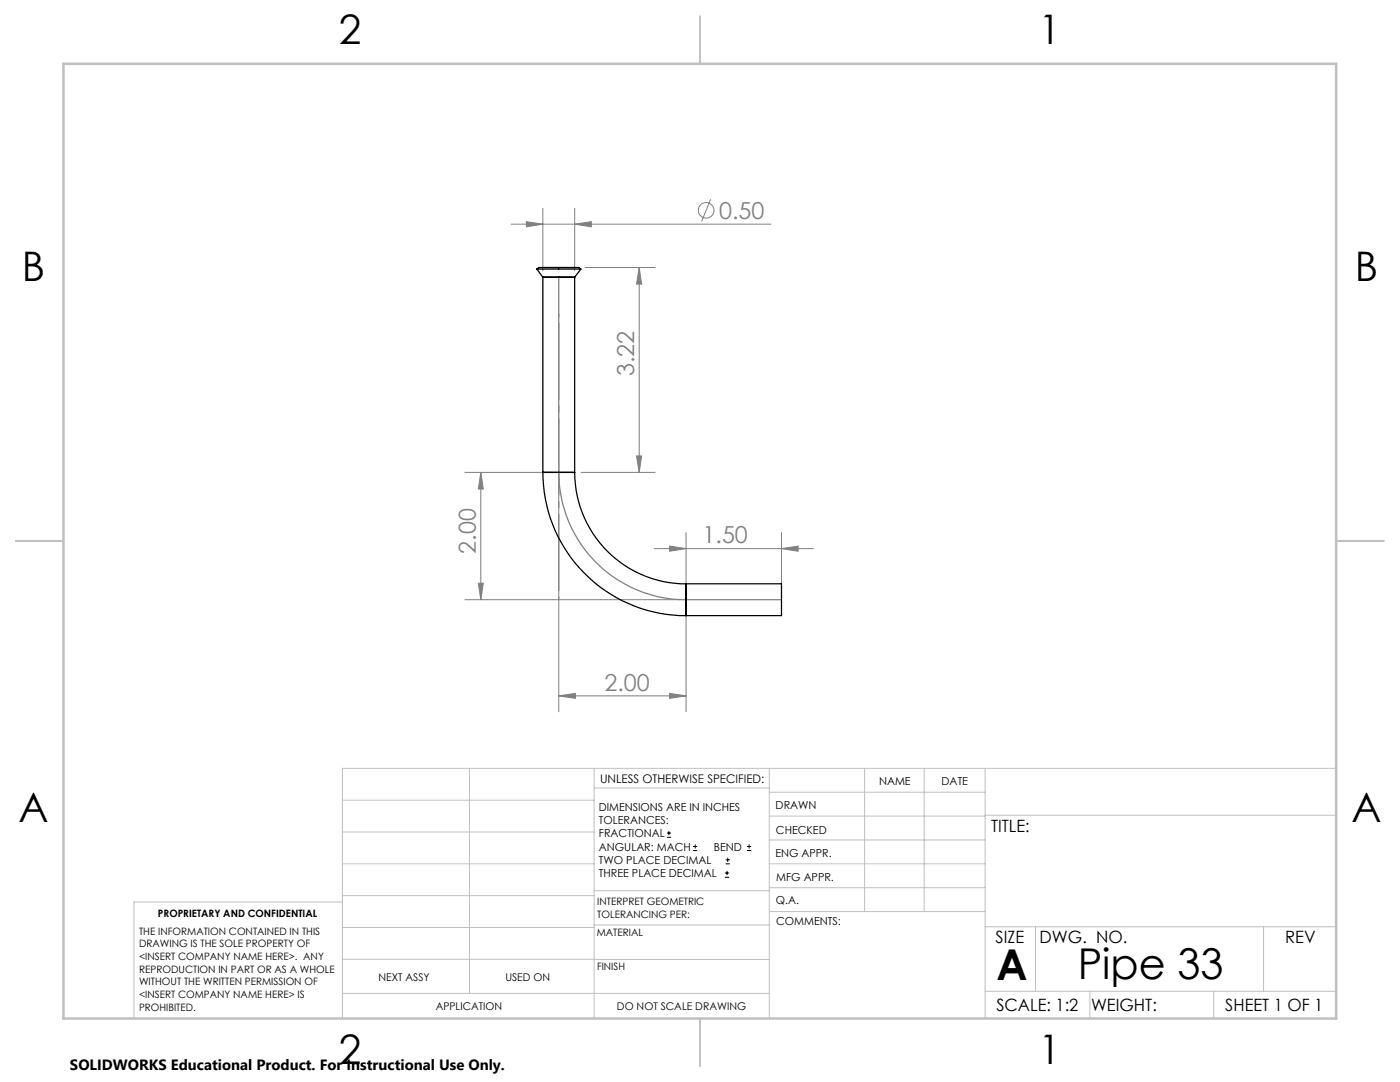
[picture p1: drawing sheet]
<svg xmlns="http://www.w3.org/2000/svg" width="279mm" height="216mm" viewBox="0 0 279 216" stroke-linecap="round" stroke-linejoin="round" font-family="sans-serif">
<g fill="none" stroke="#808080" stroke-width=".2">
<path d="M141.8 39.8l-1.8 4.4M102 44.7h51.8M105.1 44.2l3.2 .5-3.2 .6zM108.3 41.6v12.4M114.7 44.7l3.3-.5v1.1zM114.7 41.6v12.4M116.8 53.4h13.9M127.6 53.4l.5 3.3h-1.1zM127.6 53.4v40.9M92.8 94.3h17.4M96 94.3l.4 3.3h-.9zM96 94.3v25.4"/>
<path d="M111.5 95.5v46.5M116 94.3h14.7M127 91h1.1l-.5 3.3zM92.8 119.7h42.8M95.5 116.4h.9l-.4 3.3zM130.6 109.5h31.7M133.6 109l3.3 .5-3.3 .5zM136.9 106.3v12.1M156 109.5l3.3-.5v1zM156 106.3v12.1M111.5 138.9l3.3-.5v.9zM111.5 138.9h25.4"/>
<path d="M133.6 138.4l3.3 .5-3.3 .4zM136.9 120.9v21.1"/>
<circle cx="140.9" cy="42" r="1.55"/>
</g>
<g fill="none" stroke="#000" stroke-width=".2">
<path d="M133.1 167.1h.8M133.1 166.2h.8M133.5 165.8v.9M138.3 169.7h.8M138.3 168.9h.8M138.7 168.5v.8M144.7 175h.8M144.7 174.2h.8M144.8 172.4h.9M144.8 171.6h.9M145.1 173.8v.8M145.2 171.1v.9"/>
<path d="M149.1 169.7h.8M149.1 168.9h.8M149.5 168.5v.8"/>
</g>
<path d="M111.5 55.3v39a25.4 25.4 0 0 0 25.4 25.4h19.1" fill="none" stroke="#808080" stroke-width=".25"/>
<g fill="none" stroke="#c0c0c0" stroke-width=".2">
<path d="M68.3 159.7h50.3M93.7 153.3v44.9M118.6 153.3v49.9M118.6 157.2h34.9M153.5 153.3v49.9M153.5 158.1h43.1M172.5 153.3v28.6M184.4 153.3v28.6M196.6 153.3v49.9M266.7 153.3h-198.4v49.9M68.3 178.7h50.3M68.3 172.4h50.3"/>
<path d="M68.3 166h50.3M68.3 180h-41.6v23.2M118.6 177.7h35M153.5 167.6h43.1M153.5 162.8h43.1M153.5 172.4h43.1M153.5 177.1h43.1M196.6 162.7h70.1M68.3 198.2h85.2M68.3 191.4l85.2 .1M68.3 185.1h50.3M118.6 184.6h35"/>
<path d="M153.6 181.9h43M196.6 197.8h70.1M196.6 184.9h70.1M206.7 184.9v12.9M217.5 197.8v5.4M242.2 197.8v5.4M252.2 184.9v12.9"/>
</g>
<path d="M139.7 3.2v9.5M3.1 107.9h9.6M266.7 107.9h9.5M139.7 203.2v9.6" fill="none" stroke="#c0c0c0" stroke-width=".25"/>
<path d="M12.7 12.7h254v190.5h-254z" fill="none" stroke="#c0c0c0" stroke-width=".5"/>
<path d="M111.5 119.7v-57" fill="none" stroke="#808080" stroke-width=".2" stroke-dasharray="15.2 1.3 1.3 1.3" stroke-dashoffset="-1.8"/>
<g fill="#808080">
<path d="M133.6 109l3.3 .5-3.3 .5zM156 109.5l3.3-.5v1zM111.5 138.9l3.3-.5v.9zM133.6 138.4l3.3 .5-3.3 .4zM105.1 44.2l3.2 .5-3.2 .6zM114.7 44.7l3.3-.5v1.1z"/>
<path d="M127 91h1.1l-.5 3.3zM127.6 53.4l.5 3.3h-1.1zM95.5 116.4h.9l-.4 3.3zM96 94.3l.4 3.3h-.9z"/>
</g>
<path d="M107.1 53.7h8.8M107.1 53.7l.5-.3h7.9l.4 .3M107.1 53.7l1.2 1.6M108.3 55.3h6.4M108.3 55.3v39M114.7 55.3v39M115.9 53.7l-1.2 1.6M108.3 94.3a28.6 28.6 0 0 0 28.6 28.5M108.3 94.3h6.4M114.7 94.3a22.2 22.2 0 0 0 22.2 22.2M136.9 116.5v6.3M136.9 116.5h19.1v6.3h-19.1" fill="none" stroke="#000" stroke-width=".25"/>
<g font-size="8.5">
<text x="198.9" y="195.5">A</text>
<text x="215.1" y="195.4">Pipe 33</text>
</g>
<g font-size="8.1">
<text x="67.6" y="8.9">2</text>
<text x="207.3" y="8.9">1</text>
<text x="4.4" y="56.1">B</text>
<text x="270.4" y="56.1">B</text>
<text x="3.7" y="164.1">A</text>
<text x="269.7" y="164.1">A</text>
<text x="67.6" y="212.4">2</text>
<text x="207.3" y="212.4">1</text>
</g>
<g font-size="4.7" fill="#808080">
<text x="143.5" y="43.7">0.50</text>
<text x="126.6" y="75.1" transform="rotate(-90 126.6 75.1)">3.22</text>
<text x="95" y="110.5" transform="rotate(-90 95 110.5)">2.00</text>
<text x="140.2" y="108.4">1.50</text>
<text x="120.6" y="137.8">2.00</text>
</g>
<g font-size="3.4">
<text x="197.8" y="166">TITLE:</text>
<text x="198.7" y="188.1">SIZE</text>
<text x="207.5" y="188.1">DWG. NO.</text>
<text x="256.5" y="188.2">REV</text>
<text x="198.8" y="201.7">SCALE: 1:2</text>
<text x="217.7" y="201.8">WEIGHT:</text>
<text x="244.5" y="201.7">SHEET 1 OF 1</text>
</g>
<text font-size="3" x="14" y="213.5">SOLIDWORKS Educational Product. For Instructional Use Only.</text>
<text font-size="2.4" x="119.8" y="156.2">UNLESS OTHERWISE SPECIFIED:</text>
<g font-size="2.2">
<text x="119.5" y="161.8">DIMENSIONS ARE IN INCHES</text>
<text x="154.8" y="161.4">DRAWN</text>
<text x="175.4" y="156.6">NAME</text>
<text x="187.9" y="156.7">DATE</text>
<text x="119.5" y="164.4">TOLERANCES:</text>
<text x="119.5" y="167.1">FRACTIONAL</text>
<text x="154.9" y="166.3">CHECKED</text>
<text x="119.5" y="169.7">ANGULAR: MACH</text>
<text x="119.5" y="172.4">TWO PLACE DECIMAL</text>
<text x="142.5" y="169.7">BEND</text>
<text x="154.8" y="171">ENG APPR.</text>
<text x="119.5" y="175">THREE PLACE DECIMAL</text>
<text x="154.9" y="175.7">MFG APPR.</text>
<text x="154.9" y="180.4">Q.A.</text>
<text x="154.9" y="184.6">COMMENTS:</text>
</g>
<g font-size="2.1">
<text x="75.5" y="195.7">NEXT ASSY</text>
<text x="100.9" y="195.7">USED ON</text>
<text x="86.9" y="201.5">APPLICATION</text>
<text x="123.1" y="201.6">DO NOT SCALE DRAWING</text>
</g>
<g font-size="2">
<text x="31.5" y="182.9">PROPRIETARY AND CONFIDENTIAL</text>
<text x="119.2" y="180.6">INTERPRET GEOMETRIC</text>
<text x="119.2" y="183.1">TOLERANCING PER:</text>
<text x="27.8" y="186.5">THE INFORMATION CONTAINED IN THIS</text>
<text x="27.8" y="189">DRAWING IS THE SOLE PROPERTY OF</text>
<text x="27.8" y="191.6">&lt;INSERT COMPANY NAME HERE&gt;. ANY</text>
<text x="119.1" y="186.7">MATERIAL</text>
<text x="27.8" y="194.1">REPRODUCTION IN PART OR AS A WHOLE</text>
<text x="27.8" y="196.6">WITHOUT THE WRITTEN PERMISSION OF</text>
<text x="119.1" y="193.5">FINISH</text>
<text x="27.8" y="199.1">&lt;INSERT COMPANY NAME HERE&gt; IS</text>
<text x="27.8" y="201.7">PROHIBITED.</text>
</g>
</svg>
